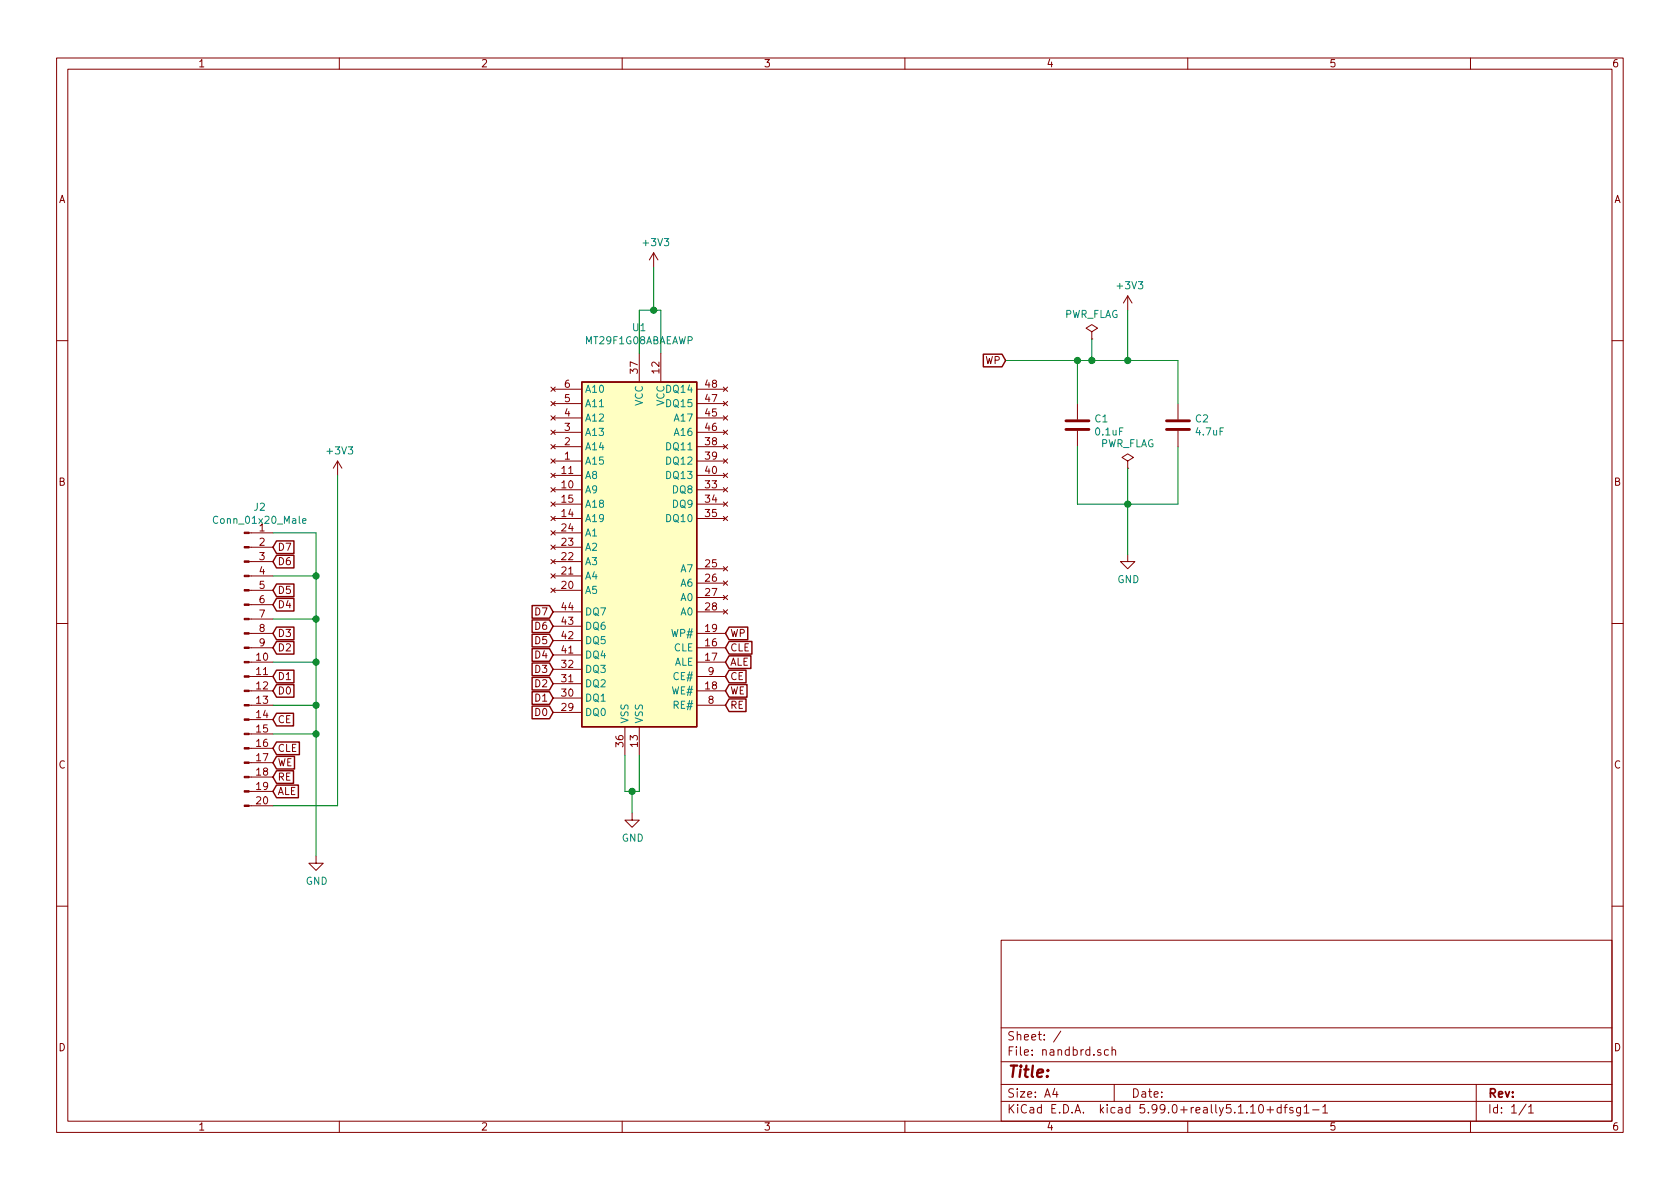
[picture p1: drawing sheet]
EESchema Schematic File Version 4
EELAYER 30 0
EELAYER END
$Descr A4 11693 8268
encoding utf-8
Sheet 1 1
Title ""
Date ""
Rev ""
Comp ""
Comment1 ""
Comment2 ""
Comment3 ""
Comment4 ""
$EndDescr
$Comp
L Device:C C1
U 1 1
P 7500 2950
F 0 "C1" H 7615 2996 50  0000 L CNN
F 1 "0.1uF" H 7615 2905 50  0000 L CNN
F 2 "Capacitor_SMD:C_0402_1005Metric" H 7538 2800 50  0001 C CNN
F 3 "~" H 7500 2950 50  0001 C CNN
	1    7500 2950
	1    0    0    -1  
$EndComp
$Comp
L Device:C C2
U 1 1
P 8200 2950
F 0 "C2" H 8315 2996 50  0000 L CNN
F 1 "4.7uF" H 8315 2905 50  0000 L CNN
F 2 "Capacitor_SMD:C_0402_1005Metric" H 8238 2800 50  0001 C CNN
F 3 "~" H 8200 2950 50  0001 C CNN
	1    8200 2950
	1    0    0    -1  
$EndComp
$Comp
L power:GND #PWR09
U 1 1
P 7850 3850
F 0 "#PWR09" H 7850 3600 50  0001 C CNN
F 1 "GND" H 7855 3677 50  0000 C CNN
F 2 "" H 7850 3850 50  0001 C CNN
F 3 "" H 7850 3850 50  0001 C CNN
	1    7850 3850
	1    0    0    -1  
$EndComp
$Comp
L power:+3V3 #PWR08
U 1 1
P 7850 2150
F 0 "#PWR08" H 7850 2000 50  0001 C CNN
F 1 "+3V3" H 7865 2323 50  0000 C CNN
F 2 "" H 7850 2150 50  0001 C CNN
F 3 "" H 7850 2150 50  0001 C CNN
	1    7850 2150
	1    0    0    -1  
$EndComp
Wire Wire Line
	7500 2800 7500 2500
Wire Wire Line
	7500 2500 7600 2500
Wire Wire Line
	8200 2500 8200 2800
Wire Wire Line
	7850 2150 7850 2500
Connection ~ 7850 2500
Wire Wire Line
	7850 2500 8200 2500
Wire Wire Line
	7500 3100 7500 3500
Wire Wire Line
	7500 3500 7850 3500
Wire Wire Line
	8200 3500 8200 3100
Wire Wire Line
	7850 3850 7850 3500
Connection ~ 7850 3500
Wire Wire Line
	7850 3500 8200 3500
$Comp
L power:PWR_FLAG #FLG01
U 1 1
P 7600 2350
F 0 "#FLG01" H 7600 2425 50  0001 C CNN
F 1 "PWR_FLAG" H 7600 2523 50  0000 C CNN
F 2 "" H 7600 2350 50  0001 C CNN
F 3 "~" H 7600 2350 50  0001 C CNN
	1    7600 2350
	1    0    0    -1  
$EndComp
$Comp
L power:PWR_FLAG #FLG02
U 1 1
P 7850 3250
F 0 "#FLG02" H 7850 3325 50  0001 C CNN
F 1 "PWR_FLAG" H 7850 3423 50  0000 C CNN
F 2 "" H 7850 3250 50  0001 C CNN
F 3 "~" H 7850 3250 50  0001 C CNN
	1    7850 3250
	1    0    0    -1  
$EndComp
Wire Wire Line
	7850 3500 7850 3250
Wire Wire Line
	7600 2350 7600 2500
Connection ~ 7600 2500
Wire Wire Line
	7600 2500 7850 2500
$Comp
L Connector:Conn_01x20_Male J2
U 1 1
P 1700 4600
F 0 "J2" H 1808 5681 50  0000 C CNN
F 1 "Conn_01x20_Male" H 1808 5590 50  0000 C CNN
F 2 "Connector_PinSocket_2.54mm:PinSocket_1x20_P2.54mm_Horizontal" H 1700 4600 50  0001 C CNN
F 3 "~" H 1700 4600 50  0001 C CNN
	1    1700 4600
	1    0    0    -1  
$EndComp
$Comp
L power:+3V3 #PWR04
U 1 1
P 2350 3300
F 0 "#PWR04" H 2350 3150 50  0001 C CNN
F 1 "+3V3" H 2365 3473 50  0000 C CNN
F 2 "" H 2350 3300 50  0001 C CNN
F 3 "" H 2350 3300 50  0001 C CNN
	1    2350 3300
	1    0    0    -1  
$EndComp
$Comp
L power:GND #PWR03
U 1 1
P 2200 5950
F 0 "#PWR03" H 2200 5700 50  0001 C CNN
F 1 "GND" H 2205 5777 50  0000 C CNN
F 2 "" H 2200 5950 50  0001 C CNN
F 3 "" H 2200 5950 50  0001 C CNN
	1    2200 5950
	1    0    0    -1  
$EndComp
Wire Wire Line
	2200 3700 1900 3700
Wire Wire Line
	1900 4000 2200 4000
Connection ~ 2200 4000
Wire Wire Line
	2200 4000 2200 3700
Wire Wire Line
	1900 5100 2200 5100
Connection ~ 2200 5100
Wire Wire Line
	2200 5100 2200 4900
$Comp
L digital:MT29F1G08ABAEAWP U1
U 1 1
P 4450 3850
F 0 "U1" H 4450 5431 50  0000 C CNN
F 1 "MT29F1G08ABAEAWP" H 4450 5340 50  0000 C CNN
F 2 "Package_SO:TSOP-I-48_18.4x12mm_P0.5mm" H 5500 2500 50  0001 C CNN
F 3 "https://www.mouser.ee/datasheet/2/671/micron_technology_mict-s-a0000866752-1-1759126.pdf" H 4150 4300 50  0001 C CNN
	1    4450 3850
	1    0    0    -1  
$EndComp
$Comp
L power:GND #PWR01
U 1 1
P 4400 5650
F 0 "#PWR01" H 4400 5400 50  0001 C CNN
F 1 "GND" H 4405 5477 50  0000 C CNN
F 2 "" H 4400 5650 50  0001 C CNN
F 3 "" H 4400 5650 50  0001 C CNN
	1    4400 5650
	1    0    0    -1  
$EndComp
Wire Wire Line
	4350 5500 4400 5500
Wire Wire Line
	4400 5500 4400 5650
Wire Wire Line
	4400 5500 4450 5500
Wire Wire Line
	4450 5500 4450 5250
Connection ~ 4400 5500
Wire Wire Line
	4350 5250 4350 5500
$Comp
L power:+3V3 #PWR02
U 1 1
P 4550 1850
F 0 "#PWR02" H 4550 1700 50  0001 C CNN
F 1 "+3V3" H 4565 2023 50  0000 C CNN
F 2 "" H 4550 1850 50  0001 C CNN
F 3 "" H 4550 1850 50  0001 C CNN
	1    4550 1850
	1    0    0    -1  
$EndComp
Wire Wire Line
	4450 2450 4450 2150
Wire Wire Line
	4450 2150 4550 2150
Wire Wire Line
	4550 2150 4550 1850
Wire Wire Line
	4550 2150 4600 2150
Wire Wire Line
	4600 2150 4600 2450
Connection ~ 4550 2150
Text GLabel 3850 4950 0    50   Input ~ 0
D0
Text GLabel 3850 4850 0    50   Input ~ 0
D1
Text GLabel 3850 4750 0    50   Input ~ 0
D2
Text GLabel 3850 4650 0    50   Input ~ 0
D3
Text GLabel 3850 4550 0    50   Input ~ 0
D4
Text GLabel 3850 4450 0    50   Input ~ 0
D5
Text GLabel 3850 4350 0    50   Input ~ 0
D6
Text GLabel 3850 4250 0    50   Input ~ 0
D7
Text GLabel 5050 4400 2    50   Input ~ 0
WP
Text GLabel 5050 4500 2    50   Input ~ 0
CLE
Text GLabel 5050 4600 2    50   Input ~ 0
ALE
Text GLabel 5050 4700 2    50   Input ~ 0
CE
Text GLabel 5050 4800 2    50   Input ~ 0
WE
Text GLabel 5050 4900 2    50   Input ~ 0
RE
Wire Wire Line
	2200 5100 2200 5950
Wire Wire Line
	1900 5600 2350 5600
Wire Wire Line
	2350 3300 2350 5600
Wire Wire Line
	1900 4900 2200 4900
Connection ~ 2200 4900
Wire Wire Line
	2200 4900 2200 4600
Wire Wire Line
	1900 4600 2200 4600
Connection ~ 2200 4600
Wire Wire Line
	2200 4000 2200 4300
Wire Wire Line
	1900 4300 2200 4300
Connection ~ 2200 4300
Wire Wire Line
	2200 4300 2200 4600
Text GLabel 1900 5200 2    50   Input ~ 0
CLE
Text GLabel 1900 5000 2    50   Input ~ 0
CE
Text GLabel 1900 5300 2    50   Input ~ 0
WE
Text GLabel 1900 5400 2    50   Input ~ 0
RE
Text GLabel 1900 5500 2    50   Input ~ 0
ALE
Text GLabel 1900 4800 2    50   Input ~ 0
D0
Text GLabel 1900 4700 2    50   Input ~ 0
D1
Text GLabel 1900 4500 2    50   Input ~ 0
D2
Text GLabel 1900 4400 2    50   Input ~ 0
D3
Text GLabel 1900 4200 2    50   Input ~ 0
D4
Text GLabel 1900 4100 2    50   Input ~ 0
D5
Text GLabel 1900 3900 2    50   Input ~ 0
D6
Text GLabel 1900 3800 2    50   Input ~ 0
D7
Text GLabel 7000 2500 0    50   Input ~ 0
WP
Wire Wire Line
	7000 2500 7500 2500
Connection ~ 7500 2500
$EndSCHEMATC
